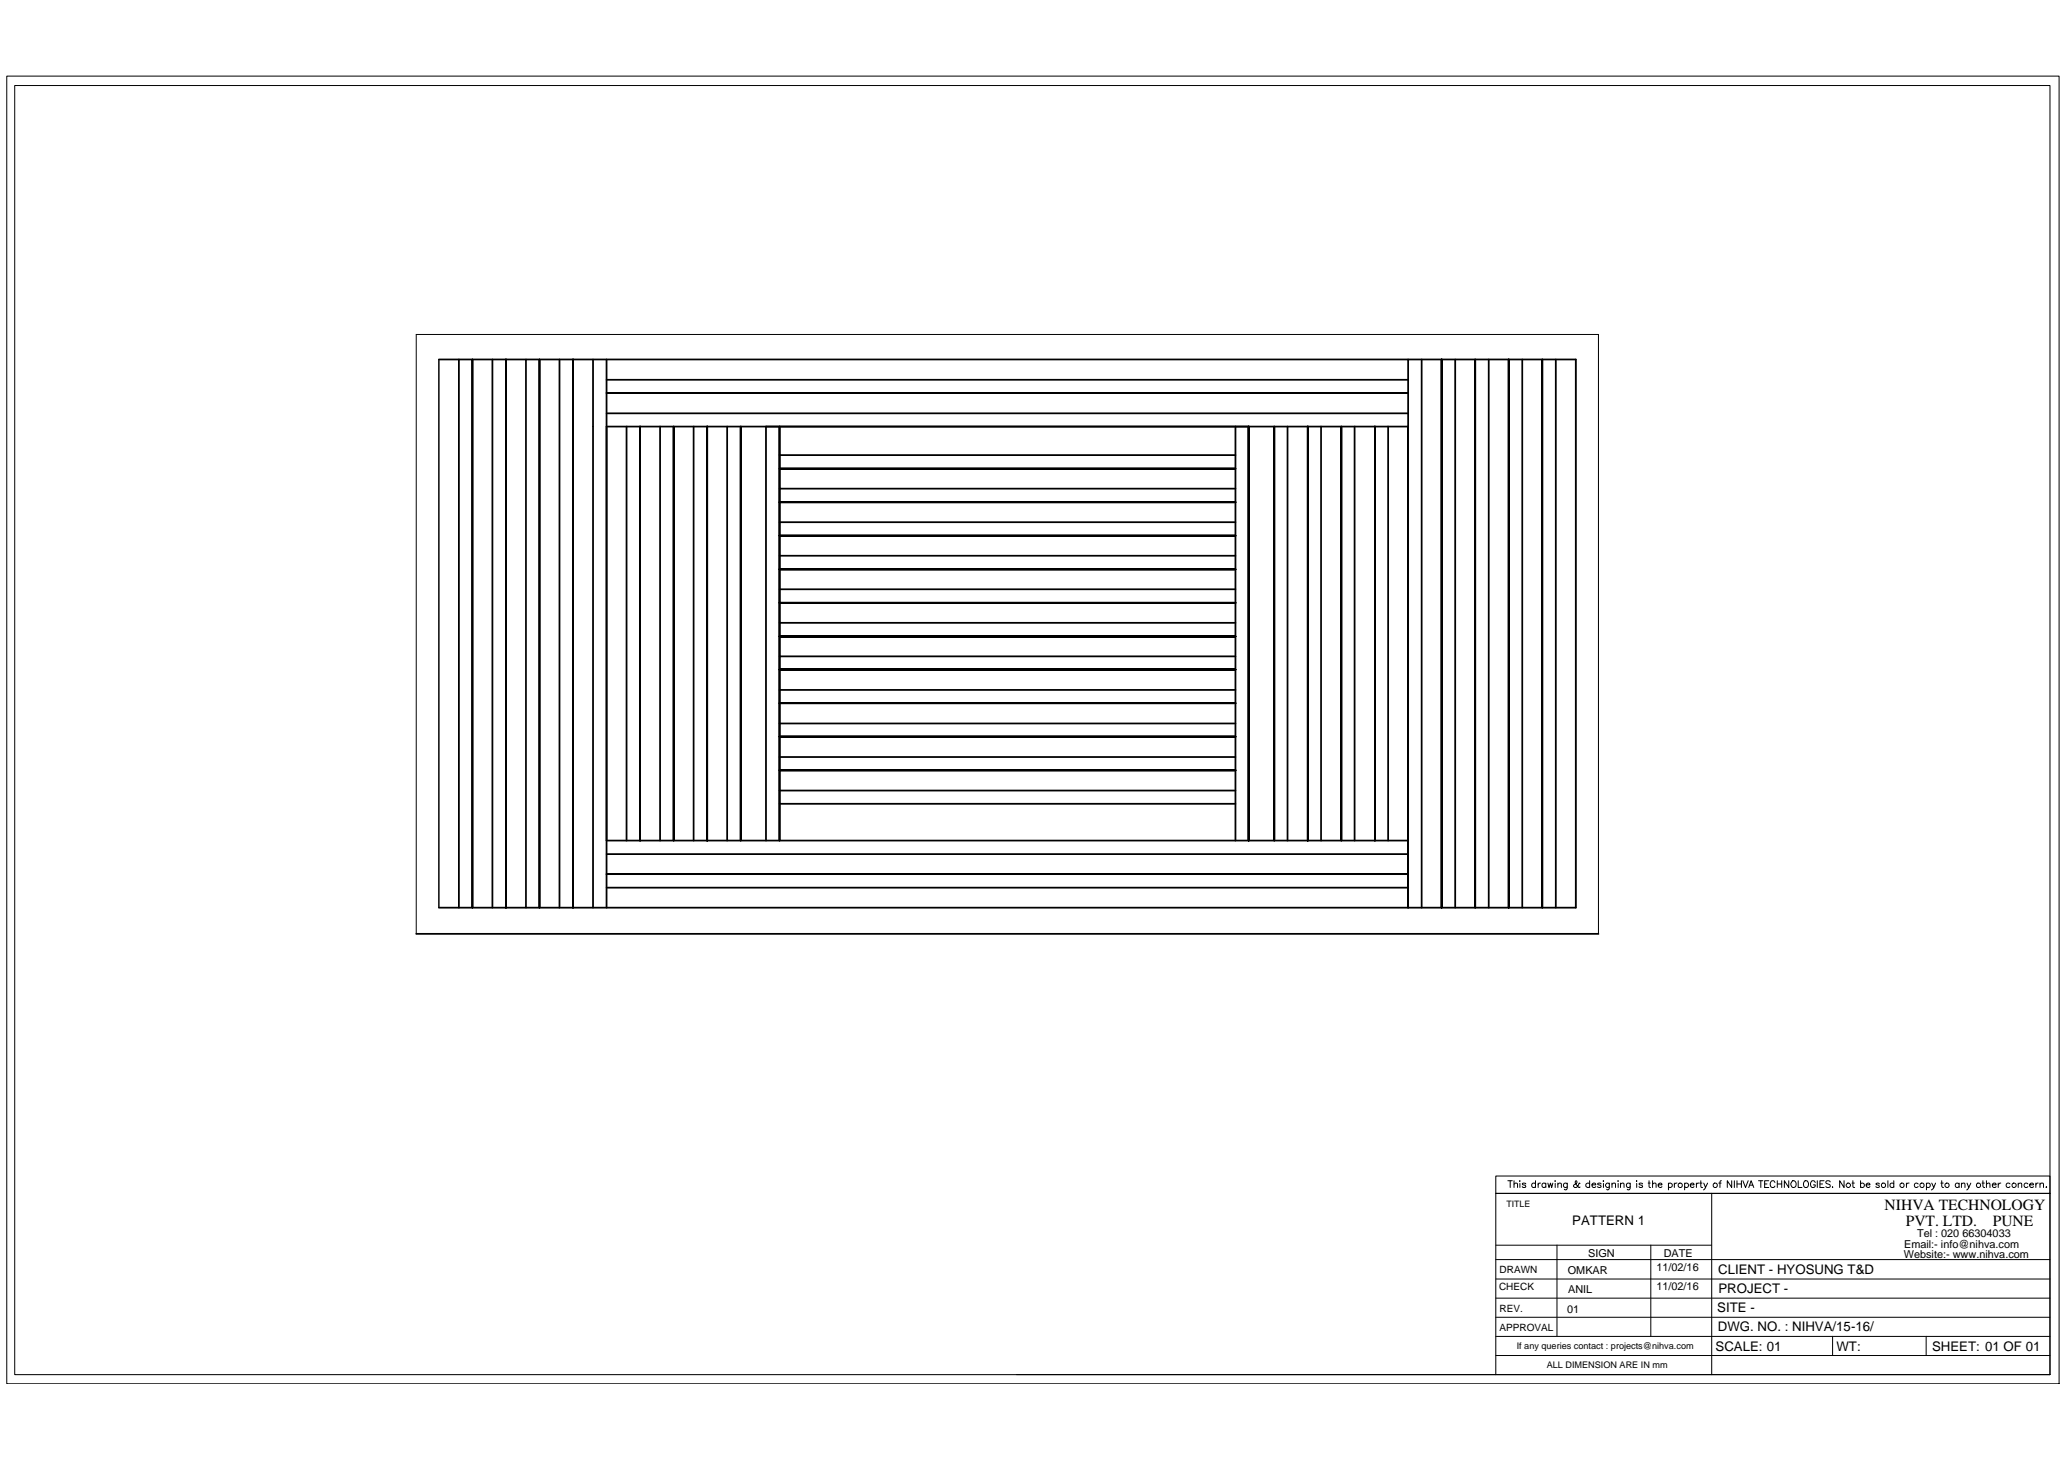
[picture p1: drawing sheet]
<svg xmlns="http://www.w3.org/2000/svg" width="297mm" height="210mm" viewBox="0 0 297 210" stroke-linecap="round" stroke-linejoin="round" font-family="sans-serif">
<!-- layer: 0 -->
<g fill="none" stroke="#000" stroke-width=".14">
<path d="M1 11h295.3v188.1h-295.3zM2.1 12.3h292.9v185.5h-292.9zM63.2 51.7v78.9M226.8 51.7v78.9M59.9 134.4v-86.3h170.1v86.3M215.3 169.2h79.7v2.5h-79.7zM215.3 179.1h31M217 169.9h.6M217.3 169.9v.9M217.9 170.4l.2-.2 .3 .1v.5M217.9 169.9v.9M218.7 169.9v.1z"/>
<path d="M218.7 170.3v.5M219.6 170.3l-.2-.1-.3 .1v.1l.4 .1 .1 .2-.2 .1-.3-.1M221 170.3a.31 .31 0 0 0-.5 0 .31 .31 0 0 0 0 .5 .31 .31 0 0 0 .5-.1M221 169.9v.9M221.4 170.2v.6M221.7 170.2l-.2 .1-.1 .2M222.5 170.3a.31 .31 0 0 0-.5 0 .31 .31 0 0 0 0 .5 .31 .31 0 0 0 .5-.1M222.5 170.2v.6M222.8 170.2l.1 .6 .2-.6 .2 .6 .2-.6M223.8 169.9v.1zM223.8 170.3v.5M224.1 179.1v13.2"/>
<path d="M224.2 170.4l.2-.2 .3 .1v.5M224.2 170.2v.6M225.6 170.2l-.1 .9-.1 .1-.3-.1M225.6 170.3a.31 .31 0 0 0-.5 0 .31 .31 0 0 0 0 .5 .31 .31 0 0 0 .5-.1M227.4 170.3l-.1-.1a.58 .58 0 0 1-.8 .6l-.1-.1 .1-.2 .4-.4-.1-.2-.1 .1v.3l.5 .5h.1h.1M228.8 170.3a.31 .31 0 0 0-.5 0 .31 .31 0 0 0 0 .5 .31 .31 0 0 0 .5-.1M228.8 169.9v.9M229.1 170.5h.6v-.1a.31 .31 0 0 0-.5-.1 .31 .31 0 0 0 0 .5 .31 .31 0 0 0 .5-.1M230.4 170.3l-.1-.1-.3 .1v.1l.3 .1 .1 .2-.1 .1-.4-.1M230.8 169.9v.1zM230.8 170.3v.5M231.6 170.2v.9l-.2 .1-.2-.1"/>
<path d="M231.6 170.3a.31 .31 0 0 0-.5 0 .31 .31 0 0 0 0 .5 .31 .31 0 0 0 .5-.1M232 170.4l.2-.2 .3 .1v.5M232 170.2v.6M232.9 169.9v.1zM232.9 170.3v.5M233.2 170.4l.3-.2 .2 .1v.5M233.2 170.2v.6M234.6 170.2v.9l-.2 .1-.2-.1M234.6 170.3a.31 .31 0 0 0-.4 0 .31 .31 0 0 0 0 .5 .31 .31 0 0 0 .4-.1M235.5 169.9v.1zM235.5 170.3v.5M236.4 170.3l-.2-.1-.3 .1 .4 .3v.2h-.2l-.2-.1"/>
<path d="M237.2 170.2h.3M237.3 169.9v.8l.1 .1h.1M237.6 179.1v13.2M237.8 170.4l.2-.2 .3 .1v.5M237.8 169.9v.9M238.6 170.5h.6v-.1a.31 .31 0 0 0-.5-.1 .31 .31 0 0 0 0 .5 .31 .31 0 0 0 .5-.1M240.1 170.3a.31 .31 0 0 1 .5 0 .31 .31 0 0 1 0 .5 .31 .31 0 0 1-.5-.1M240.1 170.2v1M241 170.2v.6M241.3 170.2l-.2 .1-.1 .2M242.4 170.3a.31 .31 0 0 1 .5 0 .31 .31 0 0 1 0 .5 .31 .31 0 0 1-.5-.1M242.4 170.2v1"/>
<path d="M243.2 170.5h.6v-.1a.31 .31 0 0 0-.5-.1 .31 .31 0 0 0 0 .5 .31 .31 0 0 0 .5-.1M244.1 170.2v.6M244.5 170.2l-.2 .1-.2 .2M244.6 170.2h.3M244.8 169.9v.8v.1h.2M245.2 170.2l.2 .6 .3-.6M245.4 170.8l-.2 .4M246.3 171.7v26.1M247.4 170.2h.3M247.7 169.9h-.1l-.1 .2v.7M249.2 169.9v.9l-.6-.9v.9M249.6 169.9v.9"/>
<path d="M250 169.9v.9M250 170.3h.6M250.6 169.9v.9M250.8 169.9l.4 .9 .4-.9M251.7 170.8l.3-.9 .4 .9M251.8 170.5h.5M253.1 169.9h.6M253.4 169.9v.9M254 170.3h.3M254.6 169.9h-.6v.9h.6M255.4 170.1a.35 .35 0 0 0-.4-.2 .35 .35 0 0 0-.2 .4 .39 .39 0 0 0 .1 .5 .39 .39 0 0 0 .5-.2M255.8 170.3h.6"/>
<path d="M255.8 169.9v.9M256.4 169.9v.9M257.4 169.9v.9l-.6-.9v.9M257.9 169.9a.46 .46 0 0 1 .6 .5 .46 .46 0 0 1-.6 .4v-.1a.55 .55 0 0 1 0-.8zM258.8 169.9v.9h.5M259.7 169.9a.46 .46 0 0 1 .6 .5 .46 .46 0 0 1-.6 .4l-.2-.3zM261.2 170.1a.34 .34 0 0 0-.4-.2 .34 .34 0 0 0-.2 .4 .39 .39 0 0 0 .1 .5 .39 .39 0 0 0 .5-.2v-.1h-.2M261.5 169.9v.9M261.9 170.3h.4M262.5 169.9h-.6v.9h.6M263.4 170l-.1-.1a.35 .35 0 0 0-.5 .2l.5 .3 .1 .2v.1l-.3 .1-.3-.1M263.7 170.8h.1z"/>
<path d="M265.4 169.9v.9l-.6-.9v.9M266.5 170.2h.4M266.7 169.9v.8v.1h.2M267.8 170.3a.31 .31 0 0 1 .4 0 .31 .31 0 0 1 0 .5 .31 .31 0 0 1-.4-.1M267.8 169.9v.9M268.6 170.5h.5v-.1a.31 .31 0 0 0-.4-.1 .31 .31 0 0 0 0 .5 .31 .31 0 0 0 .4-.1M270.5 170.3l-.2-.1-.3 .1 .3 .2 .2 .2-.1 .1h-.2l-.2-.1M271.7 169.9v.9M272.5 170.3a.31 .31 0 0 0-.4 0 .31 .31 0 0 0 0 .5 .31 .31 0 0 0 .4-.1M272.5 169.9v.9M274.4 170.2v.6M274.7 170.2l-.2 .1-.1 .2"/>
<path d="M276.1 170.3a.31 .31 0 0 0-.5 0 .31 .31 0 0 0 0 .5 .31 .31 0 0 0 .5-.1M277.2 170.3a.31 .31 0 0 1 .5 0 .31 .31 0 0 1 0 .5 .31 .31 0 0 1-.5-.1M277.2 170.2v1M278 170.2l.3 .6 .3-.6M278.3 170.8l-.3 .4M279.3 170.2h.4M279.4 169.9v.8l.3 .1M281.9 170.3a.31 .31 0 0 0-.4 0 .31 .31 0 0 0 0 .5 .31 .31 0 0 0 .4-.1M281.9 170.2v.6M282.3 170.4l.2-.2 .2 .1 .1 .5M282.3 170.2v.6M283.1 170.2l.2 .6 .3-.6"/>
<path d="M283.3 170.8l-.3 .4M285.2 170.2h.4M285.4 169.9v.8l.2 .1M285.9 170.4l.2-.2 .2 .1 .1 .5M285.9 169.9v.9M286.7 170.5h.6v-.1a.31 .31 0 0 0-.5-.1 .31 .31 0 0 0 0 .5 .31 .31 0 0 0 .5-.1M287.6 170.2v.6M288 170.2l-.3 .1-.1 .2M289.3 170.3a.31 .31 0 0 0-.5 0 .31 .31 0 0 0 0 .5 .31 .31 0 0 0 .5-.1M290.4 170.4l.3-.2 .2 .1 .1 .5M290.4 170.2v.6M291.8 170.3a.31 .31 0 0 0-.4 0 .31 .31 0 0 0 0 .5 .31 .31 0 0 0 .4-.1"/>
<path d="M292.1 170.5h.6a.31 .31 0 0 0-.4-.3 .31 .31 0 0 0-.3 .4 .31 .31 0 0 0 .4 .2l.3-.1M293 170.2v.6M293.3 170.2l-.2 .1-.1 .2M293.6 170.4l.2-.2 .2 .1 .1 .5M293.6 170.2v.6M294.4 170.8h.2zM295 171.7v26.1M295 171.7h-79.7v26.1M146.3 197.8h148.7M215.3 189.5h79.7M215.3 186.8h79.7M215.3 184h79.7"/>
<path d="M215.3 181.2h79.7M215.3 192.3h79.7M215.3 195h79.7M263.7 192.3v2.7M277.2 192.3v2.7"/>
<circle cx="241.8" cy="170.5" r=".32"/>
<circle cx="246.8" cy="170.5" r=".32"/>
<circle cx="266" cy="170.5" r=".31"/>
<circle cx="271.1" cy="170.5" r=".32"/>
<circle cx="273.7" cy="170.5" r=".32"/>
<circle cx="276.6" cy="170.5" r=".32"/>
<circle cx="280.2" cy="170.5" r=".32"/>
<circle cx="284.7" cy="170.5" r=".32"/>
<circle cx="289.9" cy="170.5" r=".32"/>
</g>
<g fill="none" stroke="#000" stroke-width=".25">
<path d="M63.2 51.7h163.6v78.9h-163.6M66 51.7v78.9M68 51.7v78.9v-78.9M70.9 51.7v78.9M72.8 51.7v78.9M75.7 51.7v78.9M77.6 51.7v78.9v-78.9M80.5 51.7v78.9M82.5 51.7v78.9M85.3 51.7v78.9M87.3 54.6h115.3M87.3 59.5h115.3"/>
<path d="M87.3 51.7v78.9M202.6 56.5h-115.3h115.3M202.6 51.7v78.9v-69.2h-115.3M204.6 51.7v78.9M207.5 51.7v78.9M209.4 51.7v78.9M212.3 51.7v78.9v-78.9M214.2 51.7v78.9M217.1 51.7v78.9M219.1 51.7v78.9M222 51.7v78.9v-78.9M223.9 51.7v78.9"/>
<path d="M90.2 61.4v59.5M92.1 61.4v59.5M95 61.4v59.5M96.9 61.4v59.5v-59.5M99.8 61.4v59.5M101.8 61.4v59.5zM104.6 61.4v59.5M106.6 61.4v59.5v-59.5M110.2 61.4v59.5M112.2 61.4v59.5v-59.5M112.2 72.2h65.6zM112.2 77.1h65.6z"/>
<path d="M112.2 65.5h65.6M112.2 67.4h65.6M112.2 70.3h65.6M112.2 75.1h65.6M112.2 80h65.6M177.8 67.4h-65.6h65.6M177.8 61.4v59.5M179.7 61.4v59.5zM183.4 61.4v59.5v-59.5M185.3 61.4v59.5M188.2 61.4v59.5zM190.1 61.4v59.5"/>
<path d="M193 61.4v59.5v-59.5M194.9 61.4v59.5M197.9 61.4v59.5M199.8 61.4v59.5M112.2 81.9h65.6zM112.2 86.7h65.6zM112.2 91.6h65.6zM112.2 96.3h65.6zM112.2 84.8h65.6M112.2 89.6h65.6M112.2 94.4h65.6M112.2 99.3h65.6"/>
<path d="M112.2 101.2h65.6zM112.2 106h65.6zM112.2 110.8h65.6zM112.2 104.1h65.6M112.2 108.9h65.6M112.2 113.7h65.6M112.2 115.6h65.6M59.9 134.4h170.1M87.3 127.7h115.3M87.3 122.9h115.3M87.3 120.9h115.3M202.6 125.8h-115.3h115.3"/>
</g>
<g font-size="2.2">
<text x="271.2" y="174">NIHVA TECHNOLOGY</text>
<text x="274.3" y="176.4">PVT. LTD.</text>
<text x="286.8" y="176.4">PUNE</text>
</g>
<g font-size="1.9">
<text x="226.3" y="176.2">PATTERN 1</text>
<text x="247.3" y="183.3">CLIENT - HYOSUNG T&amp;D</text>
<text x="247.1" y="188.8">SITE -</text>
<text x="247.2" y="191.5">DWG. NO. : NIHVA/15-16/</text>
<text x="247.3" y="186">PROJECT -</text>
<text x="246.9" y="194.3">SCALE: 01</text>
<text x="264.3" y="194.3">WT:</text>
<text x="278" y="194.3">SHEET: 01 OF 01</text>
</g>
<g font-size="1.6">
<text x="274" y="179.6">Email:- info@nihva.com</text>
<text x="275.9" y="178">Tel : 020 66304033</text>
<text x="225.6" y="183.2">OMKAR</text>
<text x="225.7" y="186">ANIL</text>
<text x="228.6" y="180.8">SIGN</text>
<text x="238.4" y="182.9">11/02/16</text>
<text x="238.4" y="185.7">11/02/16</text>
<text x="239.4" y="180.8">DATE</text>
<text x="274" y="181">Website:- www.nihva.com</text>
<text x="225.6" y="188.8">01</text>
</g>
<g font-size="1.4">
<text x="215.7" y="185.7">CHECK</text>
<text x="215.8" y="183.2">DRAWN</text>
<text x="215.8" y="188.7">REV.</text>
<text x="215.8" y="191.5">APPROVAL</text>
</g>
<g font-size="1.3">
<text x="216.8" y="173.6">TITLE</text>
<text x="218.3" y="194">If any queries contact : projects@nihva.com</text>
<text x="222.6" y="196.8">ALL DIMENSION ARE IN mm</text>
</g>
</svg>
